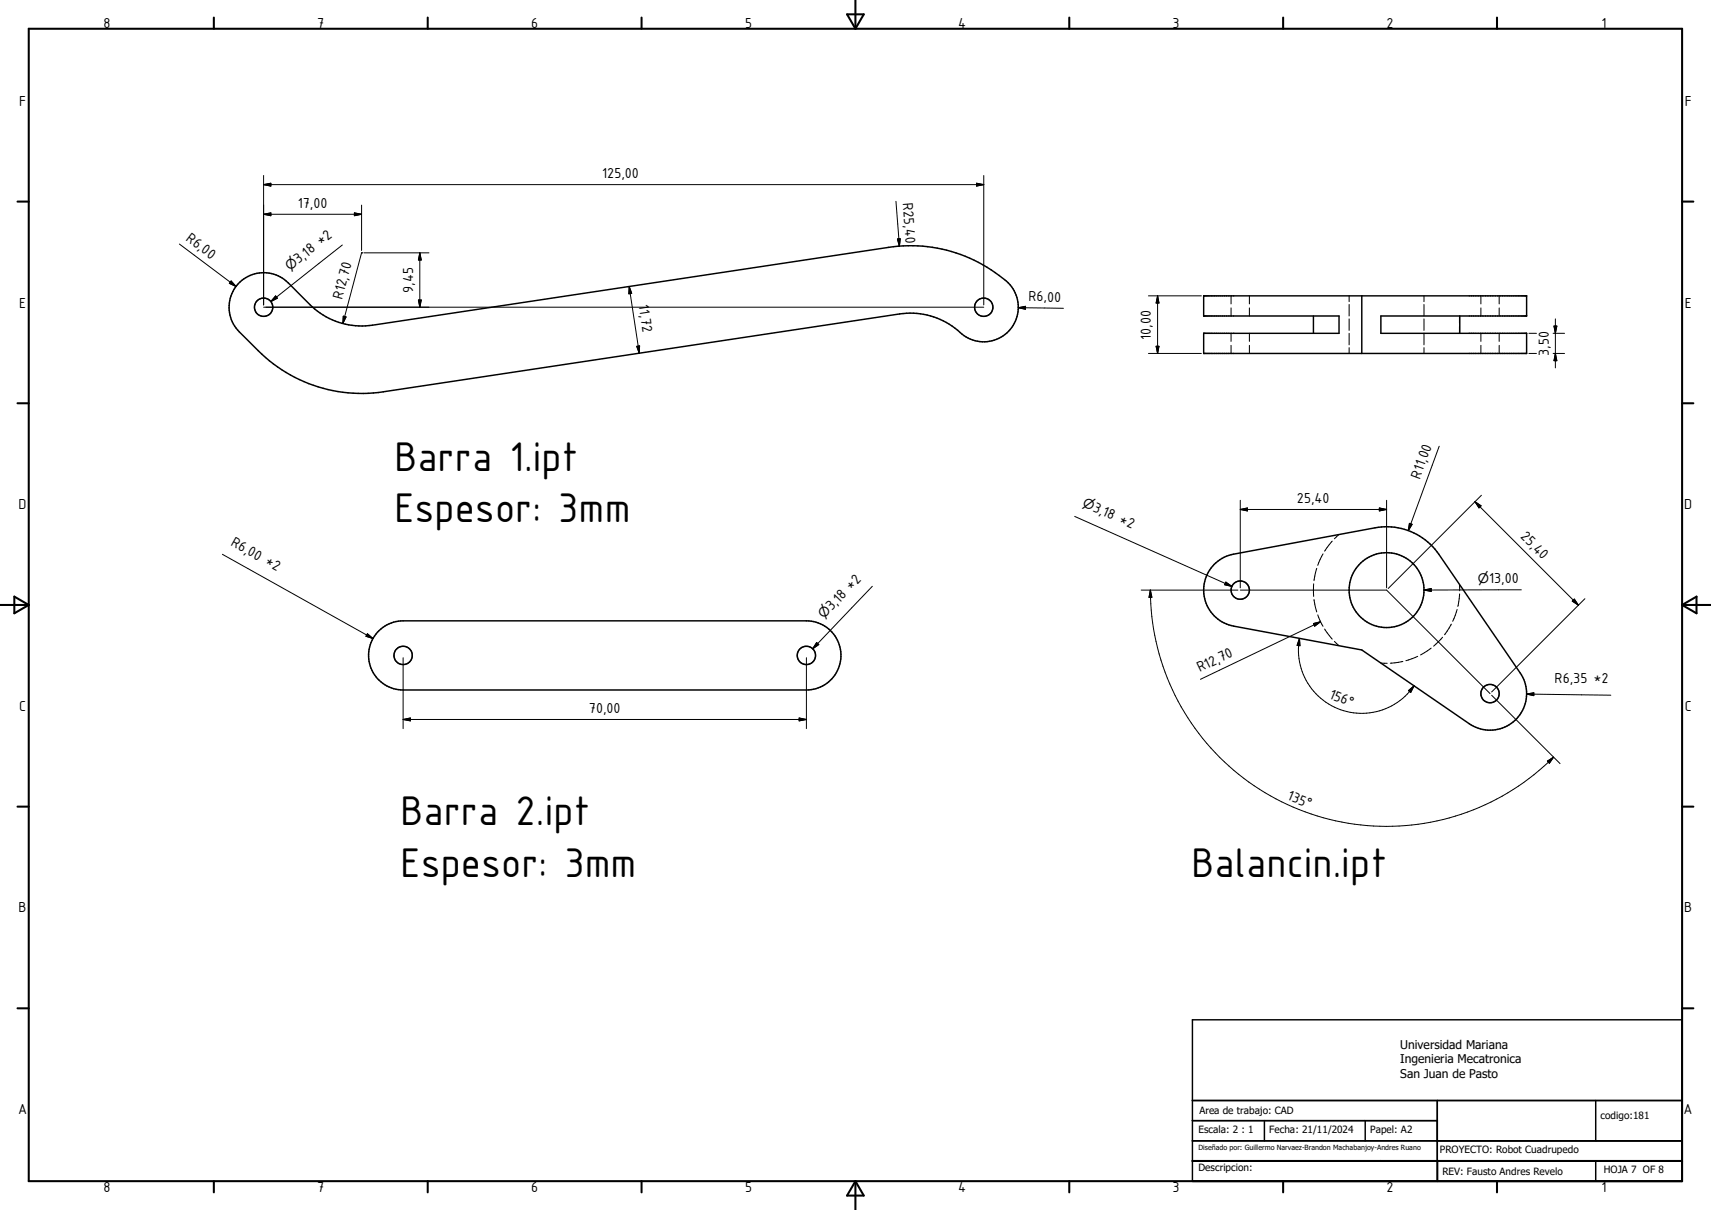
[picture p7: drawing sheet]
<svg xmlns="http://www.w3.org/2000/svg" width="594mm" height="420mm" viewBox="0 0 594 420" stroke-linecap="round" stroke-linejoin="round" font-family="sans-serif">
<g fill="none" stroke="#000" stroke-width=".51">
<path d="M82.7 98.4a12.1 12.1 0 0 1 17.3-.3l7.6 7.6a25.3 25.3 0 0 0 21.7 7.2l179.2-27a50.8 50.8 0 0 1 42.1 12.9 12 12 0 0 1-1.2 16.9 12 12 0 0 1-16.9-1 25.6 25.6 0 0 0-20.2-5.7l-179.2 27a50.8 50.8 0 0 1-43.5-14.3l-6.6-6.6a12 12 0 0 1-.3-16.7zM417.9 102.7h112.1v7h-50.6v6h50.6v7h-112.1v-7h46.9v-6h-46.9zM456 109.7v6M472.7 102.7v20M506.8 109.7v6M421.5 195.9a12.7 12.7 0 0 1 6.7-3.5l49.1-9.2a22 22 0 0 1 22.2 9.2l28.2 41.2a12.7 12.7 0 0 1-1.5 16.1 12.7 12.7 0 0 1-16.1 1.5l-37.4-25.6-44.5-8.3a12.7 12.7 0 0 1-6.7-21.4zM131 219.5a12.1 12.1 0 0 1 8.9-4h140a12 12 0 0 1 12 12 12 12 0 0 1-12 12h-140a12 12 0 0 1-10.9-7.1 12 12 0 0 1 2-12.9zM414 396h169.9M414 382h169.9M414 389h85M438.9 389v7M473.9 389v7"/>
<path d="M499 382v21M554 382v14M414 410v-56h169.9v56M414 403h169.9M554 403v7"/>
<circle cx="91.5" cy="106.6" r="3.2"/>
<circle cx="341.5" cy="106.6" r="3.2"/>
<circle cx="430.6" cy="204.8" r="3.2"/>
<circle cx="481.3" cy="204.8" r="13"/>
<circle cx="139.9" cy="227.5" r="3.2"/>
<circle cx="279.9" cy="227.5" r="3.2"/>
<circle cx="517.3" cy="240.8" r="3.2"/>
</g>
<g fill="none" stroke="#000" stroke-width=".36">
<path d="M427.4 102.7v2.8M427.4 106.9v2.8M427.4 115.7v2.8M427.4 119.9v2.8M433.7 102.7v2.8M433.7 106.9v2.8M433.7 115.7v2.8M433.7 119.9v2.8M468.4 102.7v2M468.4 105.7v4M468.4 110.7v4M468.4 115.7v4"/>
<path d="M494.3 102.7v2M494.3 105.7v4M494.3 110.7v4M494.3 115.7v4M506.7 109.7v2.4M506.7 113.3v2.4M514.1 102.7v2.8M514.1 106.9v2.8M514.1 115.7v2.8M514.1 119.9v2.8M520.4 102.7v2.8M520.4 106.9v2.8"/>
<path d="M520.4 115.7v2.8M520.4 119.9v2.8M468.4 120.7v2M494.3 120.7v2M457.1 197.3l-.9 4.2M459.3 192.3l-1.8 3.9M462.5 187.8l-2.7 3.5M464.8 185.5l-1.5 1.5M456 202.6v4.4M456.2 208.1l.9 4.3M457.5 213.4l1.8 4M459.8 218.3l2.7 3.5"/>
<path d="M503.8 216.6l-2.3 3.7M505.8 211.5l-1.5 4.1M506.7 202.8v2.3M506.7 206.1l-.6 4.4M463.3 222.6l1.5 1.5M479.4 230.1l2.2 .1M487 229.6l-4.3 .6M492.2 227.8l-4.1 1.5M496.8 225l-3.7 2.3M500.8 221.2l-3.1 3.1"/>
</g>
<g fill="none" stroke="#000" stroke-width=".71">
<path d="M297 0v10M10 10h573.9v400h-573.9zM74.2 6.1v3.9M148.5 6.1v3.9M222.7 6.1v3.9M294.1 5h5.8l-2.9 5zM371.2 6.1v3.9M445.4 6.1v3.9M519.7 6.1v3.9M6.1 70h3.9M583.9 70h4M6.1 140h3.9"/>
<path d="M583.9 140h4M0 210h10M5 207.1l5 2.9-5 2.9zM583.9 210h10.1M583.9 210l5-2.9v5.8zM6.1 280h3.9M583.9 280h4M6.1 350h3.9M583.9 350h4M74.2 410v3.9M148.5 410v3.9M222.7 410v3.9"/>
<path d="M297 410v10M297 410l2.9 5h-5.8zM371.2 410v3.9M414 403h169.9M445.4 410v3.9M499 403v7M519.7 410v3.9"/>
</g>
<g fill="none" stroke="#000" stroke-width=".35">
<path d="M91.5 64.1h250M91.5 64.1l2.5-.5v1zM91.5 74.4l2.5-.5v1zM91.5 60.9v44.9M91.5 74.4h34M123 73.9l2.5 .5-2.5 .5zM125.5 71.2v15.7M311 69.9l1.2 15.5M339 63.6l2.5 .5-2.5 .5zM341.5 60.9v44.9M62.3 84.7l19.6 14.7M80.2 97.5l1.7 1.9-2.3-1.1z"/>
<path d="M118.8 85l-24.8 19.7M125.5 87.8h.1M125.5 87.8l-6.5 24.5M126.3 87.8h22.6M145.7 87.8v18.8M145.7 87.8l.5 2.4h-.9zM218.4 99.4l3.5 23.2M218.4 99.4l.9 2.4-1 .2zM311.5 83l1-.1-.3 2.5zM91.5 106.6h250M95.7 102.7l.6 .8-2.3 1.2zM119.2 109.8l.9 .2-1.1 2.3z"/>
<path d="M145.3 104.1h.9l-.5 2.5zM353.5 106.8l15.7 .2M353.5 106.8l2.5-.5v1zM398.7 102.7h18.3M401.9 102.7v20M401.9 102.7l.4 2.5h-.9zM530.8 115.7h2.6M539.2 115.7h3.9M539.5 113.2h1l-.5 2.5zM540 110.7v17M221 120.2l1-.1-.1 2.5zM398.7 122.7h18.3"/>
<path d="M401.4 120.2h.9l-.4 2.5zM530.8 122.7h2.6M539.2 122.7h3.9M540 122.7l.5 2.5h-1zM499.6 154.9l-10.7 29.3M373.1 179.2l54.5 24.3M430.6 176.8h50.8M430.6 176.8l2.5-.5v1zM430.6 173.7v30.3M478.8 176.3l2.6 .5-2.6 .5zM481.4 173.7v30.3M512 174.1l36 36"/>
<path d="M512 174.1l2.1 1.5-.7 .7zM514.3 171.9l-32.4 32.4M77.2 192.4l52.3 29.2M489.3 181.7l.9 .3-1.3 2.2zM127.6 220l1.9 1.6-2.5-.7zM302.8 203.5l-20.7 21.7M396.2 204.8h33.5M399.3 204.8a82 82 0 0 0 50.7 75.8 82 82 0 0 0 89.3-17.8M399.3 204.8l.6 2.5h-1zM425.6 202.1l2 1.4-2.4-.5zM430.6 204.8h50.8l35.9 35.9M456 216.4l2.4-.6-2 1.5z"/>
<path d="M458.4 215.8l-41.7 20M494.3 204.8l2.6-.5v1zM528.1 204.7l-33.8 .1M546.5 207.9l1.5 2.2-2.2-1.4zM550.2 207.8l-32.4 32.4M139.9 228.3v24.6M279.9 228.3v24.6M283.5 223l.7 .7-2.1 1.5zM451.1 221.6a22 22 0 0 0 13.2 24.3 22 22 0 0 0 26.6-7.9M451.1 221.6l.2 2.5-1-.1zM489 239.7l1.9-1.7-1.2 2.3zM139.9 249.7h140"/>
<path d="M139.9 249.7l2.6-.5v1zM277.4 249.2l2.5 .5-2.5 .5zM517.8 241.3l23.8 23.7M530 240.9l29.2 .4M530 240.9l2.5-.4v1zM537.2 264.2l2.1-1.4-1.4 2.1z"/>
</g>
<g fill="#000" stroke="#000" stroke-width=".35">
<path d="M91.5 64.1l2.5-.5v1zM91.5 74.4l2.5-.5v1zM123 73.9l2.5 .5-2.5 .5zM339 63.6l2.5 .5-2.5 .5zM80.2 97.5l1.7 1.9-2.3-1.1zM145.7 87.8l.5 2.4h-.9zM311.5 83l1-.1-.3 2.5zM95.7 102.7l.6 .8-2.3 1.2zM119.2 109.8l.9 .2-1.1 2.3zM145.3 104.1h.9l-.5 2.5zM218.4 99.4l.9 2.4-1 .2zM353.5 106.8l2.5-.5v1z"/>
<path d="M401.9 102.7l.4 2.5h-.9zM539.5 113.2h1l-.5 2.5zM221 120.2l1-.1-.1 2.5zM401.4 120.2h.9l-.4 2.5zM540 122.7l.5 2.5h-1zM430.6 176.8l2.5-.5v1zM478.8 176.3l2.6 .5-2.6 .5zM512 174.1l2.1 1.5-.7 .7zM489.3 181.7l.9 .3-1.3 2.2zM399.3 204.8l.6 2.5h-1zM425.6 202.1l2 1.4-2.4-.5zM456 216.4l2.4-.6-2 1.5z"/>
<path d="M494.3 204.8l2.6-.5v1zM546.5 207.9l1.5 2.2-2.2-1.4zM127.6 220l1.9 1.6-2.5-.7zM283.5 223l.7 .7-2.1 1.5zM451.1 221.6l.2 2.5-1-.1zM139.9 249.7l2.6-.5v1zM277.4 249.2l2.5 .5-2.5 .5zM489 239.7l1.9-1.7-1.2 2.3zM530 240.9l2.5-.4v1zM537.2 264.2l2.1-1.4-1.4 2.1z"/>
</g>
<g font-size="15.5">
<text x="136.9" y="163.5">Barra 1.ipt</text>
<text x="136.9" y="181.4">Espesor: 3mm</text>
<text x="139.1" y="286.4">Barra 2.ipt</text>
<text x="139.1" y="304.2">Espesor: 3mm</text>
<text x="413.7" y="304.5">Balancin.ipt</text>
</g>
<g font-size="5.4">
<text x="35.9" y="9.6">8</text>
<text x="110.1" y="9.6">7</text>
<text x="184.4" y="9.6">6</text>
<text x="258.7" y="9.6">5</text>
<text x="332.7" y="9.6">4</text>
<text x="407.1" y="9.6">3</text>
<text x="481.3" y="9.6">2</text>
<text x="555.9" y="9.6">1</text>
<text x="6.6" y="36.7">F</text>
<text x="584.9" y="36.7">F</text>
<text x="209.1" y="61.8">125,00</text>
<text x="313.4" y="70.5" transform="rotate(86 313.4 70.5)">R25,40</text>
<text x="103.4" y="72.1">17,00</text>
<text x="64.3" y="83.4" transform="rotate(37 64.3 83.4)">R6,00</text>
<text x="103.7" y="91.7" transform="rotate(-38 103.7 91.7)">3,18 *2</text>
<text x="143.5" y="101.7" transform="rotate(-90 143.5 101.7)">9,45</text>
<text x="6.6" y="106.8">E</text>
<text x="118.8" y="104.1" transform="rotate(-75 118.8 104.1)">R12,70</text>
<text x="221.7" y="106" transform="rotate(81 221.7 106)">11,72</text>
<text x="357" y="104.6" transform="rotate(1 357 104.6)">R6,00</text>
<text x="584.9" y="106.8">E</text>
<text x="399.5" y="117.9" transform="rotate(-90 399.5 117.9)">10,00</text>
<text x="537.6" y="123.5" transform="rotate(-90 537.6 123.5)">3,50</text>
<text x="492.9" y="166.5" transform="rotate(-70 492.9 166.5)">R1 ,0</text>
<text x="6.4" y="176.7">D</text>
<text x="379.1" y="177.3" transform="rotate(24 379.1 177.3)">3,18 *2</text>
<text x="450.3" y="174.5">25,40</text>
<text x="584.6" y="176.7">D</text>
<text x="79.9" y="189.3" transform="rotate(29 79.9 189.3)">R6,00 *2</text>
<text x="527.6" y="186.5" transform="rotate(45 527.6 186.5)">25,40</text>
<text x="517" y="202.3">13,00</text>
<text x="288.8" y="212.2" transform="rotate(-46 288.8 212.2)">3,18 *2</text>
<text x="416.5" y="233.3" transform="rotate(-26 416.5 233.3)">R12,70</text>
<text x="539.7" y="237" transform="rotate(1 539.7 237)">R6,35 *2</text>
<text x="461.1" y="242.2" transform="rotate(22 461.1 242.2)">156°</text>
<text x="6.6" y="246.7">C</text>
<text x="204.5" y="247.4">70,00</text>
<text x="584.9" y="246.7">C</text>
<text x="446.6" y="277.3" transform="rotate(23 446.6 277.3)">135°</text>
<text x="6.4" y="316.7">B</text>
<text x="584.6" y="316.7">B</text>
<text x="6.3" y="386.7">A</text>
<text x="584.5" y="386.7">A</text>
<text x="35.9" y="413.9">8</text>
<text x="110.1" y="413.9">7</text>
<text x="184.4" y="413.9">6</text>
<text x="258.7" y="413.9">5</text>
<text x="332.7" y="413.9">4</text>
<text x="407.1" y="413.9">3</text>
<text x="481.3" y="413.9">2</text>
<text x="555.9" y="413.9">1</text>
</g>
<g font-size="4.6">
<text x="100.6" y="94.1" transform="rotate(-38 100.6 94.1)">n</text>
<text x="375.5" y="175.7" transform="rotate(24 375.5 175.7)">n</text>
<text x="513" y="202.3">n</text>
<text x="286" y="215" transform="rotate(-46 286 215)">n</text>
</g>
<g font-size="4.2">
<text x="486.1" y="364">Universidad Mariana</text>
<text x="486.1" y="369">Ingenieria Mecatronica</text>
<text x="486.1" y="374">San Juan de Pasto</text>
</g>
<g font-size="3.5">
<text x="416.4" y="386.5">Area de trabajo: CAD</text>
<text x="555.6" y="388.5">codigo:181</text>
<text x="416.1" y="393.1">Escala: 2 : 1</text>
<text x="440.6" y="393.1">Fecha: 21/11/2024</text>
<text x="475.6" y="393.1">Papel: A2</text>
<text x="499.9" y="400.3">PROYECTO: Robot Cuadrupedo</text>
<text x="416.1" y="406.4">Descripcion:</text>
<text x="500.8" y="407.9">REV: Fausto Andres Revelo</text>
<text x="556.8" y="407.2">HOJA 7 OF 8</text>
</g>
<text font-size="2.5" x="416.1" y="399.3">Diseñado por: Guillermo Narvaez-Brandon Machabanjoy-Andres Ruano</text>
</svg>
